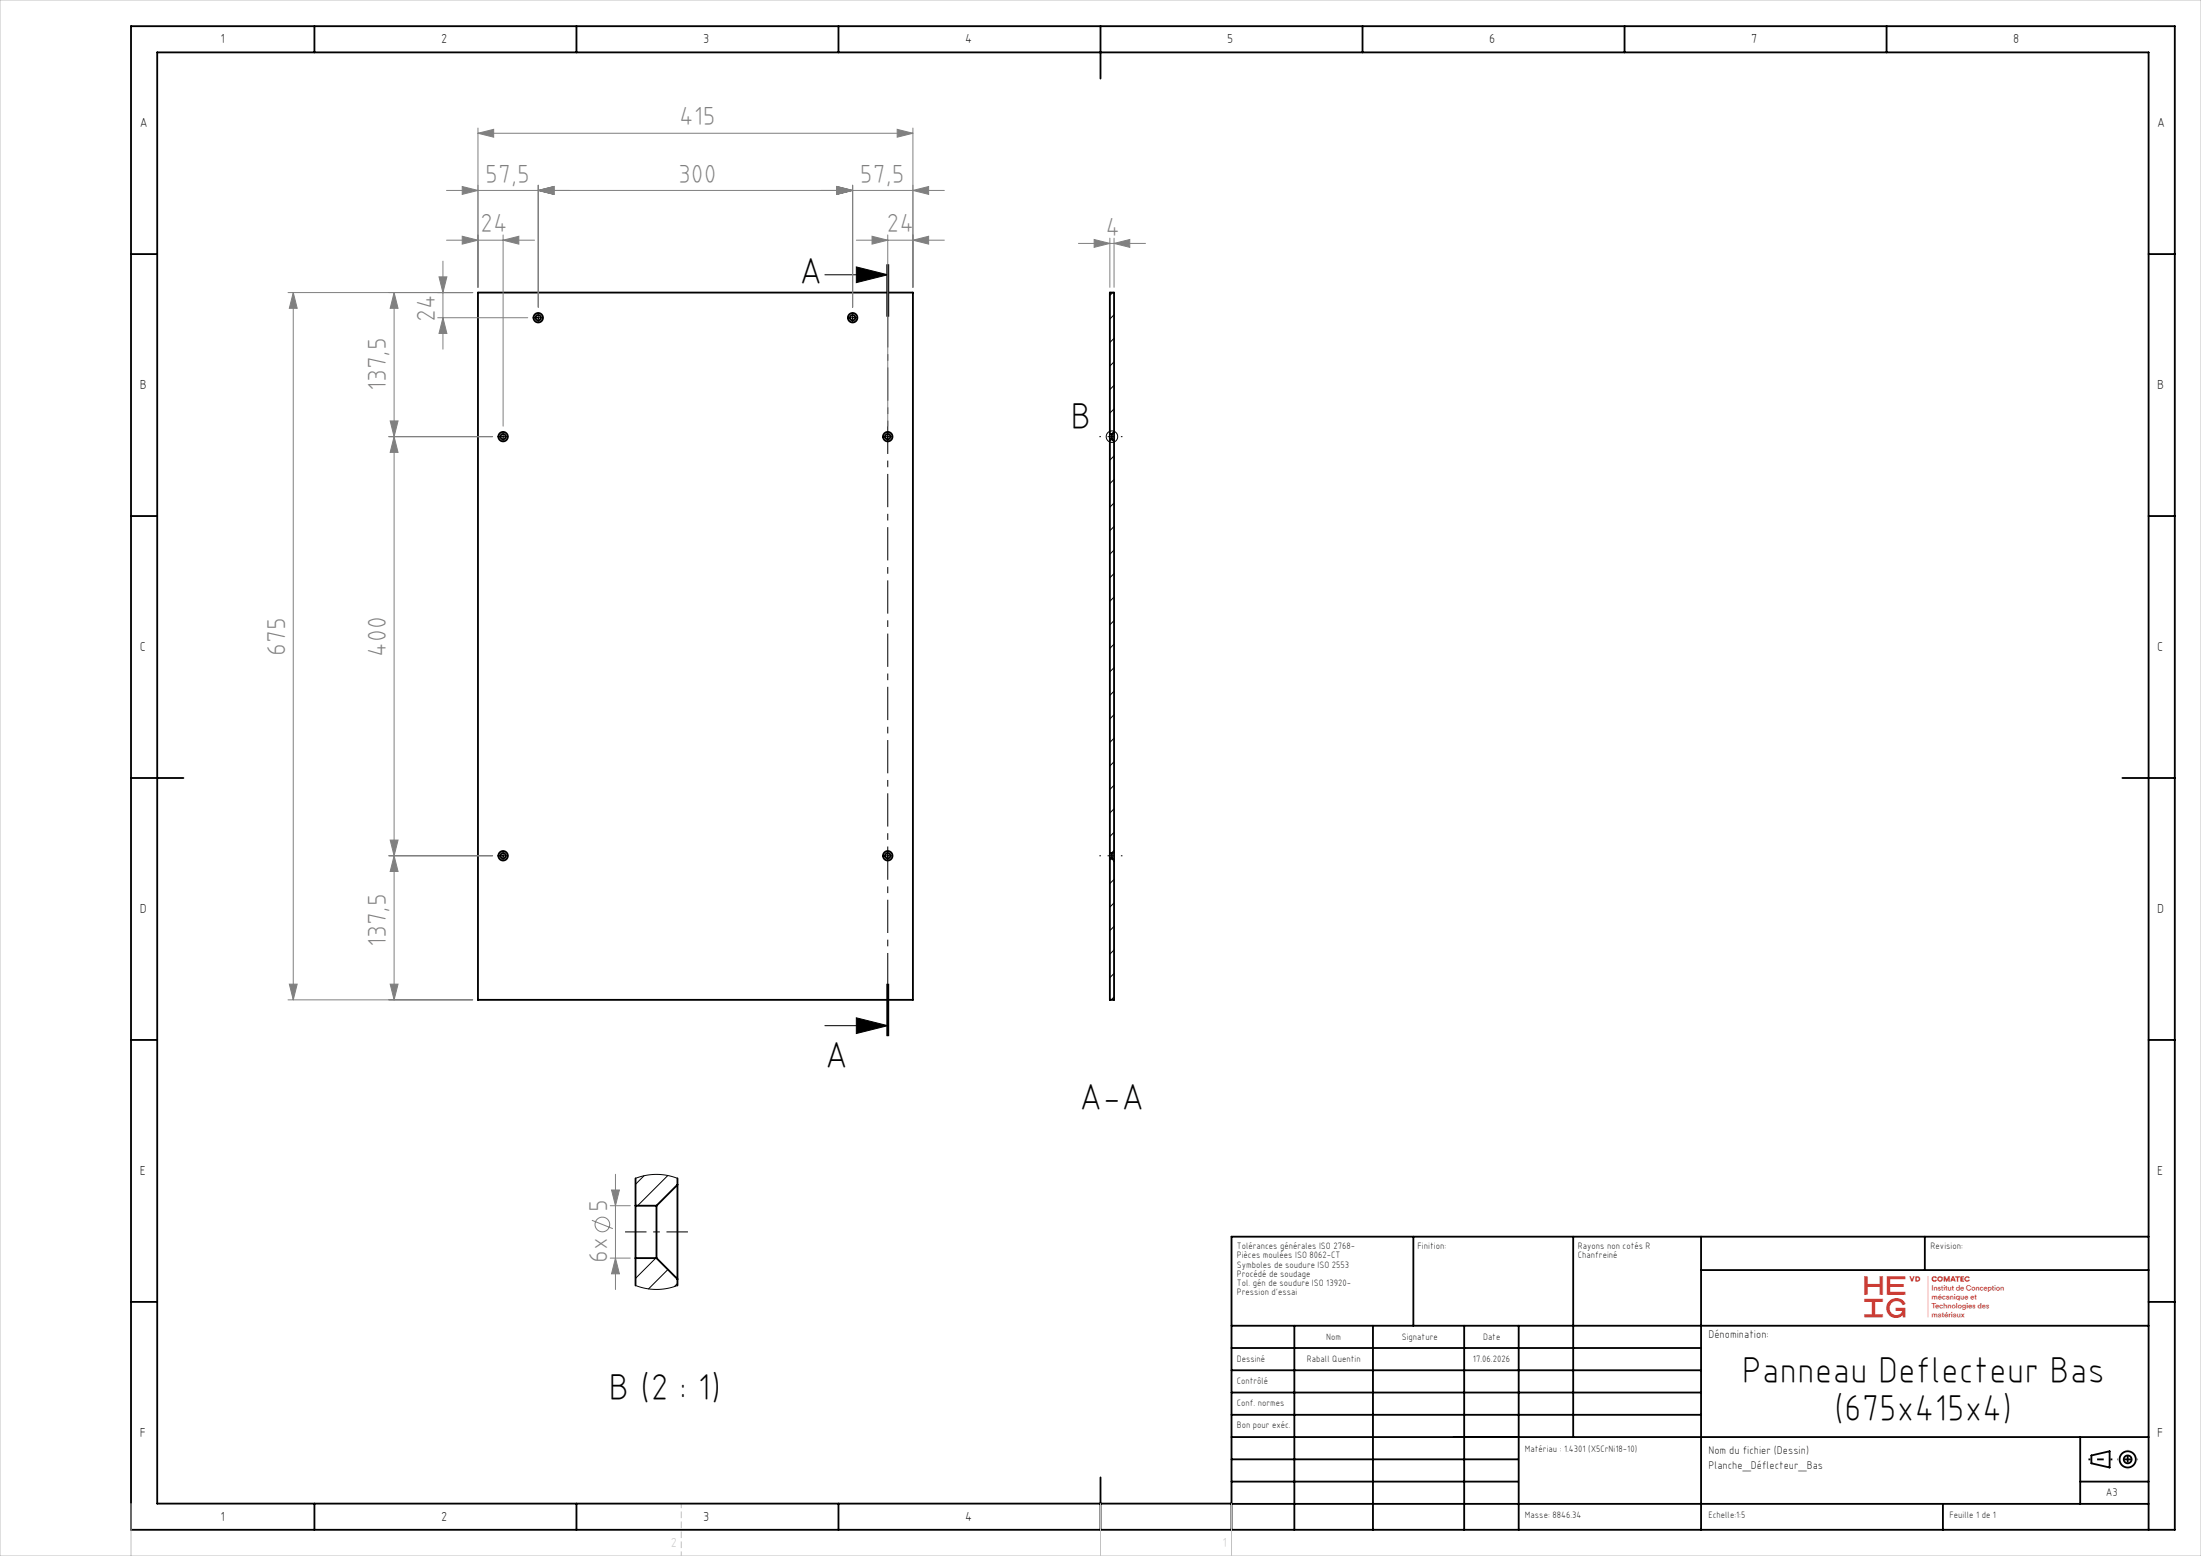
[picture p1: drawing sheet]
<svg xmlns="http://www.w3.org/2000/svg" width="420mm" height="297mm" viewBox="0 0 420 297" stroke-linecap="round" stroke-linejoin="round" font-family="sans-serif">
<g fill="none" stroke="#000" stroke-width=".35">
<path d="M25 5h390v287h-390zM60 5v5M110 5v5M160 5v5M210 5v10M260 5v5M310 5v5M360 5v5M25 48.5h5M91.2 55.8h83v135h-83zM410 48.5h5M25 98.5h5"/>
<path d="M211.8 82.8v1M211.8 83.8v79M211.8 83.8h.4M211.8 82.8h.4M212.2 82.8v1M212.2 83.8l.4 .4M212.6 82.4v1.8M212.6 82.4v-26.6h-.8v27M212.6 84.2v78.2M212.6 82.4l-.4 .4M410 98.5h5M25 148.5h10"/>
<path d="M405 148.5h10M211.8 162.8v1M211.8 163.8v27h.8v-26.6M211.8 163.8h.4M211.8 162.8h.4M212.2 162.8v1M212.2 163.8l.4 .4M212.6 162.4v1.8M212.6 162.4l-.4 .4M25 198.5h5M410 198.5h5M121.3 230.1v10"/>
<path d="M121.3 230.1h4M121.3 224.9v5.2M125.3 230.1v10M129.3 226.1v18M129.3 226.1l-4 4M129.3 224.9v1.2M269.7 236.1v17M300.2 236.1v38.2M324.6 236.1v55.9M367.3 236.1v6.3M410 236.1h-175v55.9M25 248.5h5"/>
<path d="M121.3 240.1h4M121.3 240.1v5.3M125.3 240.1l4 4M129.3 244.1v1.3M235 253.1h175M235 257.3h89.6M247 253.1v38.9M262 253.1v38.9M279.4 253.1v38.9M289.8 253.1v38.9M324.6 242.4h85.4M410 248.5h5"/>
<path d="M235 270.1h89.6M235 265.8h89.6M235 261.6h89.6M235 278.6h54.6M235 274.3h175M397 274.3v12.8M399.1 277.8l3.5-.8v3.1l-3.5-.8zM60 287v5M110 287v5M160 287v5M210 282v10M235 287.1h175"/>
<path d="M235 287h-205v-277h380v282M235 282.8h54.6M370.8 287.1v4.9M397 282.8h13"/>
<circle cx="102.7" cy="60.6" r=".9"/>
<circle cx="102.7" cy="60.6" r=".5"/>
<circle cx="162.7" cy="60.6" r=".9"/>
<circle cx="162.7" cy="60.6" r=".5"/>
<circle cx="96" cy="83.3" r=".5"/>
<circle cx="96" cy="83.3" r=".9"/>
<circle cx="169.4" cy="83.3" r=".5"/>
<circle cx="169.4" cy="83.3" r=".9"/>
<circle cx="96" cy="163.3" r=".5"/>
<circle cx="96" cy="163.3" r=".9"/>
<circle cx="169.4" cy="163.3" r=".5"/>
<circle cx="169.4" cy="163.3" r=".9"/>
<circle cx="406" cy="278.6" r=".75"/>
<circle cx="406" cy="278.6" r="1.55"/>
</g>
<g fill="none" stroke="#000" stroke-width=".19">
<path d="M157.4 52.4h12M163.4 50.9l6 1.5-6 1.5zM169.2 50.4v10M169.4 50.4v10M169.6 50.4v10M212.3 55.8l-.5 .6M102.2 60.6h1M102.7 60.1v1M162.2 60.6h1M162.7 60.1v1M212.6 60.1l-.8 .8M212.6 64.6l-.8 .8"/>
<path d="M212.6 69.1l-.8 .8M212.6 73.6l-.8 .8M212.6 78l-.8 .8M95.5 83.3h1M96 82.8v1M168.9 83.3h1M169.4 82.8v1M212.6 87l-.8 .8M212.6 91.5l-.8 .8M212.6 96l-.8 .8M212.6 100.5l-.8 .8M212.6 105l-.8 .8"/>
<path d="M212.6 109.5l-.8 .8M212.6 114l-.8 .8M212.6 118.5l-.8 .8M212.6 122.9l-.8 .8M212.6 127.4l-.8 .8M212.6 131.9l-.8 .8M212.6 136.4l-.8 .8M212.6 140.9l-.8 .8M212.6 145.4l-.8 .8M212.6 149.9l-.8 .8M212.6 154.4l-.8 .8M212.6 158.9l-.8 .8"/>
<path d="M95.5 163.3h1M96 162.8v1M168.9 163.3h1M169.4 162.8v1M212.1 163.8l-.3 .4M212.6 167.8l-.8 .8M212.6 172.3l-.8 .8M212.6 176.8l-.8 .8M157.4 195.8h12M163.4 194.3l6 1.5-6 1.5zM169.2 187.8v10M169.4 187.8v10"/>
<path d="M169.6 187.8v10zM212.6 181.3l-.8 .8M212.6 185.8l-.8 .8M212.6 190.3l-.6 .5M121.3 224.9l1.9-.6 2.1-.1 2 .2 2 .5M122.9 224.4l-1.6 1.6M127.4 224.4l-5.7 5.7M121.3 245.4l2 .5 2 .2 2-.2 2-.5M125.1 240.1l-3.8 3.9M127.5 242.3l-3.7 3.7M129.3 245l-.6 .6"/>
<circle cx="212.2" cy="83.3" r="1.1"/>
</g>
<g fill="none" stroke="#808080" stroke-width=".19">
<path d="M85.2 36.4h95M88.2 35.6l3 .8-3 .7zM91.2 25.4l3-.7v1.5zM91.2 24.4v30.4M91.2 25.4h83M102.7 36.4l3-.8v1.5zM102.7 35.4v23.2M159.7 35.6l3 .8-3 .7zM162.7 35.4v23.2M171.2 24.7l3 .7-3 .8zM174.2 36.4l3-.8v1.5zM174.2 24.4v30.4"/>
<path d="M55 55.8h35.2M56 55.8l.7 3h-1.5zM56 55.8v135M75.2 55.8l.8 3h-1.5zM75.2 55.8v135M83.8 52.8h1.5l-.8 3zM84.5 49.8v16.8M85.2 45.8h16.8M88.2 45.1l3 .7-3 .8zM96 45.8l3-.7v1.5zM96 44.8v36.5M163.4 45.8h16.8"/>
<path d="M166.4 45.1l3 .7-3 .8zM169.4 44.8v36.5M174.2 45.8l3-.7v1.5zM205.8 46.5h12.8M208.8 45.7l3 .8-3 .7zM211.8 45.5v9.3M212.6 46.5l3-.8v1.5zM212.6 45.5v9.3M83.5 60.6h17.2M84.5 60.6l.8 3h-1.5zM74.2 83.3h19.8M74.5 80.3h1.5l-.8 3z"/>
<path d="M75.2 83.3l.8 3h-1.5zM74.2 163.3h19.8M74.5 160.3h1.5l-.8 3zM75.2 163.3l.8 3h-1.5zM55 190.8h35.2M55.2 187.8h1.5l-.7 3zM74.5 187.8h1.5l-.8 3zM112.9 232.9l4 1.6M116.4 230.1h3.9M116.7 227.1h1.5l-.8 3zM117.4 224.1v22M116.4 240.1h3.9"/>
<path d="M117.4 240.1l.8 3h-1.5z"/>
<circle cx="114.9" cy="233.7" r="1.4"/>
</g>
<g fill="none" stroke="#000" stroke-width=".19" stroke-dasharray="30.5 1.3 1.3 1.3" stroke-linecap="butt">
<path d="M102.2 60.6h-.5M102.7 60.1v-.5M102.7 61.1v.5M103.2 60.6h.5M162.2 60.6h-.5M162.7 60.1v-.5M162.7 61.1v.5M163.2 60.6h.5M95.5 83.3h-.5M96 82.8v-.5M96 83.8v.5M96.5 83.3h.5"/>
<path d="M168.9 83.3h-.5M169.4 82.8v-.5M169.4 83.8v.5M169.9 83.3h.5M95.5 163.3h-.5M96 162.8v-.5M96 163.8v.5M96.5 163.3h.5M168.9 163.3h-.5M169.4 162.8v-.5M169.4 163.8v.5M169.9 163.3h.5"/>
</g>
<path d="M209.8 83.3h4.4M209.8 163.3h4.4" fill="none" stroke="#000" stroke-width=".19" stroke-dasharray="30.5 1.3 1.3 1.3" stroke-dashoffset="30.2" stroke-linecap="butt"/>
<path d="M119.3 235.1h12" fill="none" stroke="#000" stroke-width=".19" stroke-dasharray="30.5 1.3 1.3 1.3" stroke-dashoffset="26.4" stroke-linecap="butt"/>
<path d="M169.4 50.4v147.4" fill="none" stroke="#000" stroke-width=".19" stroke-dasharray="6.3 1.3 1.3 1.3" stroke-dashoffset=".6" stroke-linecap="butt"/>
<path d="M398.5 278.6h4.6" fill="none" stroke="#000" stroke-width=".35" stroke-dasharray="30.5 1.3 1.3 1.3" stroke-dashoffset="30.1" stroke-linecap="butt"/>
<path d="M406 276.6v3.8" fill="none" stroke="#000" stroke-width=".35" stroke-dasharray="30.5 1.3 1.3 1.3" stroke-dashoffset="30.5" stroke-linecap="butt"/>
<path d="M408 278.6h-4" fill="none" stroke="#000" stroke-width=".35" stroke-dasharray="30.5 1.3 1.3 1.3" stroke-dashoffset="30.4" stroke-linecap="butt"/>
<path d="M130 287v10" fill="none" stroke="#c0c0c0" stroke-width=".19" stroke-dasharray="1.3 .6" stroke-dashoffset=".4" stroke-linecap="butt"/>
<path d="M0 0h420v297h-420zM25 287v10M210 287v10M235 287v10" fill="none" stroke="#c0c0c0" stroke-width=".19"/>
<path d="M163.4 50.9l6 1.5-6 1.5zM163.4 194.3l6 1.5-6 1.5z" fill="#000"/>
<g fill="#808080">
<path d="M171.2 24.7l3 .7-3 .8zM91.2 25.4l3-.7v1.5zM174.2 45.8l3-.7v1.5zM166.4 45.1l3 .7-3 .8z"/>
<path d="M88.2 45.1l3 .7-3 .8zM96 45.8l3-.7v1.5zM88.2 35.6l3 .8-3 .7zM102.7 36.4l3-.8v1.5zM102.7 36.4l3-.8v1.5zM159.7 35.6l3 .8-3 .7zM159.7 35.6l3 .8-3 .7zM174.2 36.4l3-.8v1.5zM208.8 45.7l3 .8-3 .7zM212.6 46.5l3-.8v1.5z"/>
<path d="M56 55.8l.7 3h-1.5zM55.2 187.8h1.5l-.7 3zM83.8 52.8h1.5l-.8 3zM84.5 60.6l.8 3h-1.5zM75.2 55.8l.8 3h-1.5zM74.5 80.3h1.5l-.8 3zM75.2 83.3l.8 3h-1.5zM74.5 160.3h1.5l-.8 3zM75.2 163.3l.8 3h-1.5zM74.5 187.8h1.5l-.8 3zM116.7 227.1h1.5l-.8 3zM117.4 240.1l.8 3h-1.5z"/>
</g>
<g font-size="7.1">
<text x="152.5" y="54.3">A</text>
<text x="204.3" y="81.8">B</text>
<text x="157.4" y="203.9">A</text>
<text x="205.9" y="211.8">A-A</text>
<text x="332.4" y="264">Panneau Deflecteur Bas</text>
<text x="116.1" y="267.1">B (2 : 1)</text>
<text x="350" y="271.1">(675x415x4)</text>
</g>
<g font-size="5" fill="#808080">
<text x="129.6" y="23.9">415</text>
<text x="92.6" y="34.8">57,5</text>
<text x="129.4" y="34.8">300</text>
<text x="164.1" y="34.8">57,5</text>
<text x="91.6" y="44.3">24</text>
<text x="169.2" y="44.3">24</text>
<text x="210.9" y="45">4</text>
<text x="83" y="61.4" transform="rotate(-90 83 61.4)">24</text>
<text x="73.7" y="74.7" transform="rotate(-90 73.7 74.7)">137,5</text>
<text x="54.5" y="125.2" transform="rotate(-90 54.5 125.2)">675</text>
<text x="73.7" y="125.4" transform="rotate(-90 73.7 125.4)">400</text>
<text x="73.7" y="180.8" transform="rotate(-90 73.7 180.8)">137,5</text>
<text x="115.9" y="231.4" transform="rotate(-90 115.9 231.4)">5</text>
<text x="115.9" y="241.1" transform="rotate(-90 115.9 241.1)">6x</text>
</g>
<g font-size="2.5">
<text x="42.1" y="8.2">1</text>
<text x="84.2" y="8.2">2</text>
<text x="134.2" y="8.2">3</text>
<text x="184.2" y="8.2">4</text>
<text x="234.2" y="8.2">5</text>
<text x="284.2" y="8.2">6</text>
<text x="334.2" y="8.2">7</text>
<text x="384.2" y="8.2">8</text>
<text x="26.7" y="24.2">A</text>
<text x="411.7" y="24.2">A</text>
<text x="26.7" y="74.2">B</text>
<text x="411.7" y="74.2">B</text>
<text x="26.7" y="124.2">C</text>
<text x="411.7" y="124.2">C</text>
<text x="26.7" y="174.2">D</text>
<text x="411.7" y="174.2">D</text>
<text x="26.7" y="224.2">E</text>
<text x="411.7" y="224.2">E</text>
<text x="26.7" y="274.2">F</text>
<text x="411.7" y="274.2">F</text>
<text x="42.1" y="290.2">1</text>
<text x="84.2" y="290.2">2</text>
<text x="134.2" y="290.2">3</text>
<text x="184.2" y="290.2">4</text>
</g>
<text font-size="2.5" fill="#e1251b" x="355.8" y="251.5">⟫</text>
<text font-size="2.5" fill="#c0c0c0" x="128" y="295.3">2</text>
<g font-size="2.1">
<text x="326" y="255.5">Dénomination:</text>
<text x="326" y="277.5">Nom du fichier (Dessin)</text>
<text x="326" y="280.5">Planche_Déflecteur_Bas</text>
<text x="401.9" y="285.5">A3</text>
</g>
<g font-size="1.8">
<text x="236" y="238.4">Tolérances générales ISO 2768-</text>
<text x="270.5" y="238.4">Finition:</text>
<text x="301.1" y="238.4">Rayons non cotés R</text>
<text x="368.4" y="238.4">Revision:</text>
<text x="236" y="240.2">Pièces moulées ISO 8062-CT</text>
<text x="236" y="242">Symboles de soudure ISO 2553</text>
<text x="236" y="243.7">Procédé de soudage</text>
<text x="236" y="245.5">Tol. gén de soudure ISO 13920-</text>
<text x="301.1" y="240.2">Chanfreiné</text>
<text x="236" y="247.3">Pression d'essai</text>
<text x="253.1" y="255.7">Nom</text>
<text x="267.5" y="255.7">Signature</text>
<text x="283" y="255.7">Date</text>
<text x="236" y="260">Dessiné</text>
<text x="249.4" y="260">Raball Quentin</text>
<text x="281.1" y="260">17.06.2026</text>
<text x="236" y="264.1">Contrôlé</text>
<text x="236" y="268.3">Conf. normes</text>
<text x="236" y="272.5">Bon pour exéc.</text>
<text x="291" y="277.2">Matériau : 1.4301 (X5CrNi18-10)</text>
<text x="291" y="289.8">Masse: 8846.34</text>
<text x="326" y="289.8">Echelle:1:5</text>
<text x="372" y="289.8">Feuille 1 de 1</text>
</g>
</svg>
